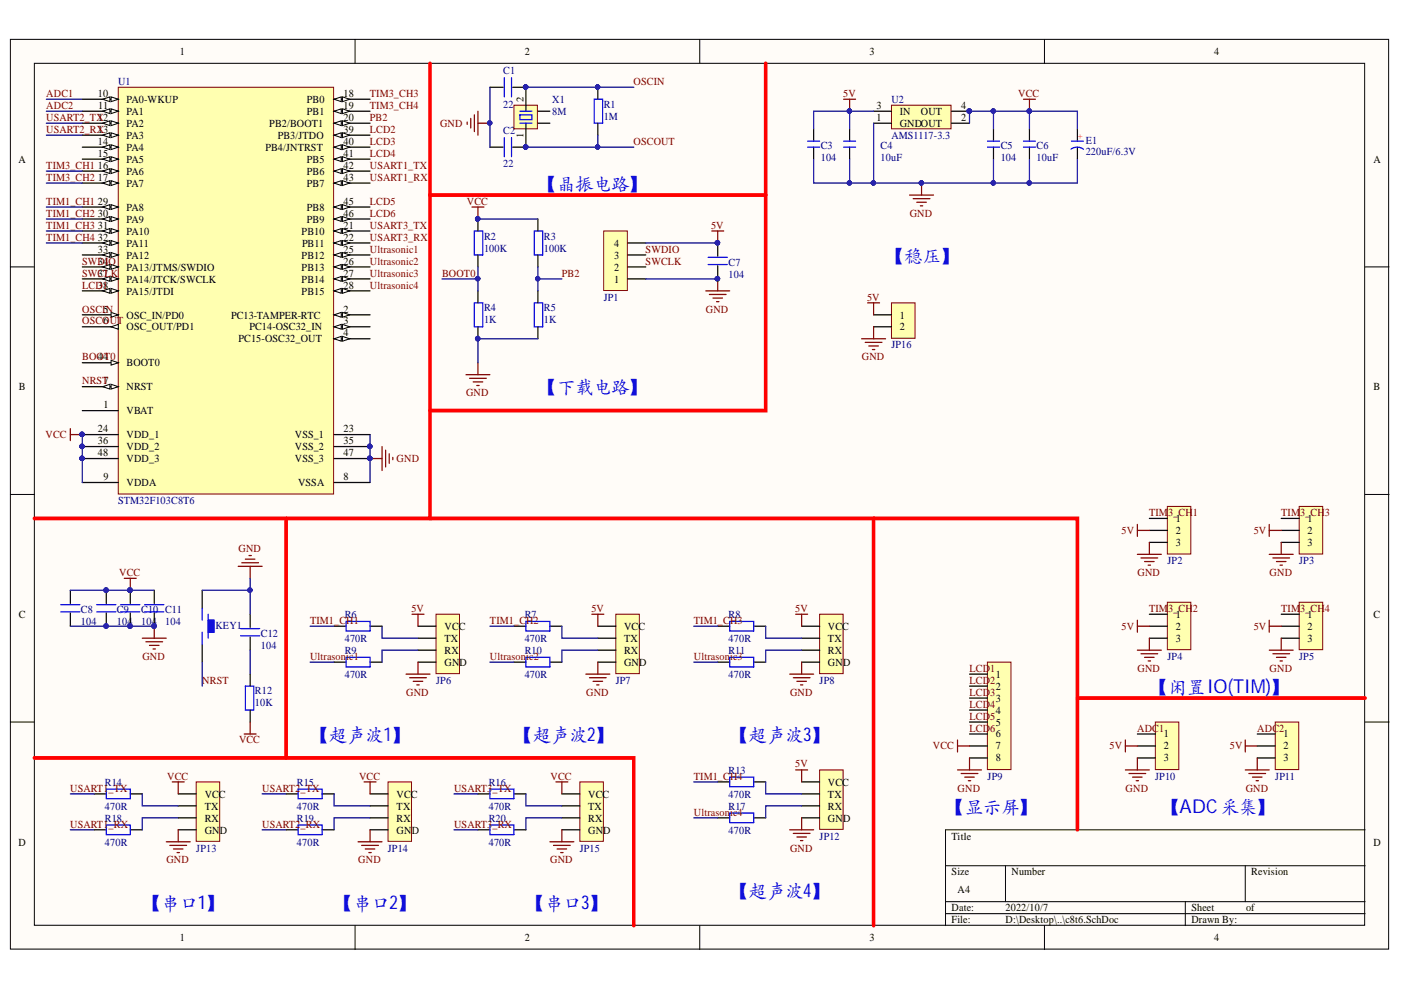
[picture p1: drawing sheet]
# Altium project 智能配送c8t6.PrjPcb
1 sheet, 53 parts. Net scope: global (net labels, ports and power ports of the same name join across sheets).
Board file: C8T6.PcbDoc

## Sheet c8t6.SchDoc
size A4

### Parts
C1  22  [C 0603]
C2  22  [C 0603]
C3  104  [C 0603]
C4  10uF  [C 0805]
C5  104  [C 0603]
C6  10uF  [C 0805]
C7  104  [C 0603]
C8  104  [C 0603]
C9  104  [C 0603]
C10  104  [C 0603]
C11  104  [C 0603]
C12  104  [C 0603]
E1  220uF/6.3V  [CD C(6032)]
JP1  HDR-1X4  [XH2.54-4P]  (value not drawn)
JP2  HDR-1X3  [HDR-1X3]  (value not drawn)
JP3  HDR-1X3  [HDR-1X3]  (value not drawn)
JP4  HDR-1X3  [HDR-1X3]  (value not drawn)
JP5  HDR-1X3  [HDR-1X3]  (value not drawn)
JP6  HDR-1X4  [XH2.54-4P]  (value not drawn)
JP7  HDR-1X4  [XH2.54-4P]  (value not drawn)
JP8  HDR-1X4  [XH2.54-4P]  (value not drawn)
JP9  HDR-1X8  [HDR-1X8]  (value not drawn)
JP10  HDR-1X3  [HDR-1X3]  (value not drawn)
JP11  HDR-1X3  [HDR-1X3]  (value not drawn)
JP12  HDR-1X4  [XH2.54-4P]  (value not drawn)
JP13  HDR-1X4  [XH2.54-4P]  (value not drawn)
JP14  HDR-1X4  [XH2.54-4P]  (value not drawn)
JP15  HDR-1X4  [XH2.54-4P]  (value not drawn)
JP16  HDR-1X2  [XT60]  (value not drawn)
KEY1  KEY_M  [TSW DIP-3*6*4.3]  (value not drawn)
R1  1M  [R 0603]
R2  100K  [R 0603]
R3  100K  [R 0603]
R4  1K  [R 0603]
R5  1K  [R 0603]
R6  470R  [R 0603]
R7  470R  [R 0603]
R8  470R  [R 0603]
R9  470R  [R 0603]
R10  470R  [R 0603]
R11  470R  [R 0603]
R12  10K  [R 0603]
R13  470R  [R 0603]
R14  470R  [R 0603]
R15  470R  [R 0603]
R16  470R  [R 0603]
R17  470R  [R 0603]
R18  470R  [R 0603]
R19  470R  [R 0603]
R20  470R  [R 0603]
U1  STM32F103C8T6  [LQFP48 7X7_M]
U2  AMS1117-3.3  [SOT223_L]
X1  8M  [XTAL-49S DIP]

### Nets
5V: C3.2 C4.2 C7.1 JP1.4 JP2.2 JP3.2 JP4.2 JP5.2 JP6.1(VCC) JP7.1(VCC) JP8.1(VCC) JP10.2 JP11.2 JP12.1(VCC) JP16.1 U2.3(IN)
GND: C1.2 C2.2 C3.1 C4.1 C5.1 C6.1 C7.2 C8.2 C9.2 C10.2 C11.2 C12.2 E1.2(K) JP1.1 JP2.3 JP3.3 JP4.3 JP5.3 JP6.4(GND) JP7.4(GND) JP8.4(GND) JP9.8 JP10.3 JP11.3 JP12.4(GND) JP13.4(GND) JP14.4(GND) JP15.4(GND) JP16.2 KEY1.1 R4.1 R5.1 U1.8(VSSA) U1.23(VSS_1) U1.35(VSS_2) U1.47(VSS_3) U2.1(GND)
VCC: C5.2 C6.2 C8.1 C9.1 C10.1 C11.1 E1.1(A) JP9.7 JP13.1(VCC) JP14.1(VCC) JP15.1(VCC) R2.2 R3.2 R12.2 U1.9(VDDA) U1.24(VDD_1) U1.36(VDD_2) U1.48(VDD_3) U2.2(OUT) U2.4(OUT)
ADC1: JP10.1 U1.10(PA0-WKUP)
ADC2: JP11.1 U1.11(PA1)
BOOT0: R2.1 R4.2 U1.44(BOOT0)
LCD1: JP9.1 U1.38(PA15/JTDI)
LCD2: JP9.2 U1.39(PB3/JTDO)
LCD3: JP9.3 U1.40(PB4/JNTRST)
LCD4: JP9.4 U1.41(PB5)
LCD5: JP9.5 U1.45(PB8)
LCD6: JP9.6 U1.46(PB9)
NRST: KEY1.2 U1.7(NRST)
OSCIN: C1.1 R1.2 U1.5(OSC_IN/PD0) X1.2
OSCOUT: C2.1 R1.1 U1.6(OSC_OUT/PD1) X1.1
PB2: R3.1 R5.2 U1.20(PB2/BOOT1)
SWCLK: JP1.2 U1.37(PA14/JTCK/SWCLK)
SWDIO: JP1.3 U1.34(PA13/JTMS/SWDIO)
TIM1_CH1: R6.1 U1.29(PA8)
TIM1_CH2: R7.1 U1.30(PA9)
TIM1_CH3: R8.1 U1.31(PA10)
TIM1_CH4: R13.1 U1.32(PA11)
TIM3_CH1: JP2.1 U1.16(PA6)
TIM3_CH2: JP4.1 U1.17(PA7)
TIM3_CH3: JP3.1 U1.18(PB0)
TIM3_CH4: JP5.1 U1.19(PB1)
Ultrasonic1: R9.1 U1.25(PB12)
Ultrasonic2: R10.1 U1.26(PB13)
Ultrasonic3: R11.1 U1.27(PB14)
Ultrasonic4: R17.1 U1.28(PB15)
USART1_RX: R18.1 U1.43(PB7)
USART1_TX: R14.1 U1.42(PB6)
USART2_RX: R19.1 U1.13(PA3)
USART2_TX: R15.1 U1.12(PA2)
USART3_RX: R20.1 U1.22(PB11)
USART3_TX: R16.1 U1.21(PB10)
NetC12_1: C12.1 R12.1
NetJP6_2: JP6.2(TX) R6.2
NetJP6_3: JP6.3(RX) R9.2
NetJP7_2: JP7.2(TX) R7.2
NetJP7_3: JP7.3(RX) R10.2
NetJP8_2: JP8.2(TX) R8.2
NetJP8_3: JP8.3(RX) R11.2
NetJP12_2: JP12.2(TX) R13.2
NetJP12_3: JP12.3(RX) R17.2
NetJP13_2: JP13.2(TX) R14.2
NetJP13_3: JP13.3(RX) R18.2
NetJP14_2: JP14.2(TX) R15.2
NetJP14_3: JP14.3(RX) R19.2
NetJP15_2: JP15.2(TX) R16.2
NetJP15_3: JP15.3(RX) R20.2

Not connected (* = marked no-connect by the designer): U1 1(VBAT) 2(PC13-TAMPER-RTC) 3(PC14-OSC32_IN) 4(PC15-OSC32_OUT) 14(PA4) 15(PA5) 33(PA12); X1 3(2) 4

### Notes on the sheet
- 【晶振电路】
- 【稳压】
- 【下载电路】
- 【闲置IO(TIM)】
- 【超声波1】
- 【超声波2】
- 【超声波3】
- (near JP9) 【显示屏】
- 【ADC采集】
- 【串口1】
- 【串口2】
- 【串口3】
- 【超声波4】
